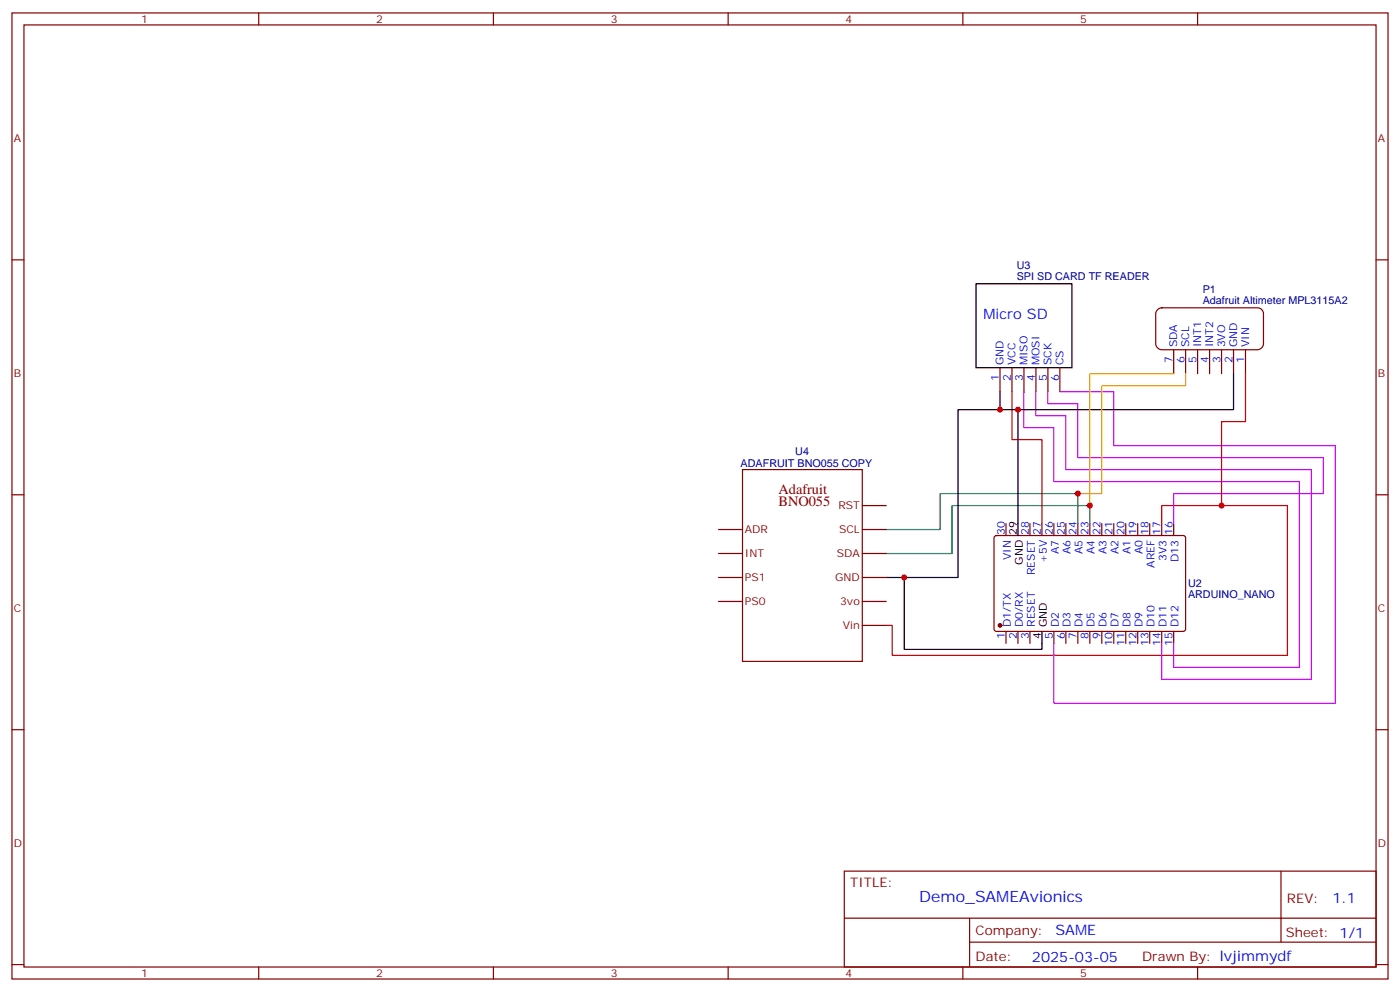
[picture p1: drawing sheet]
<svg xmlns="http://www.w3.org/2000/svg" width="412mm" height="292mm" viewBox="0 0 412 292" stroke-linecap="round" stroke-linejoin="round" font-family="sans-serif">
<g fill="none" stroke="#870000" stroke-width=".35">
<path d="M3.5 3.8h405.4v284.3h-405.4zM7.1 7.3h398.2v277.3h-398.2zM76.2 3.8v3.5M145.3 3.8v3.5M214.5 3.8v3.5M283.6 3.8v3.5M352.8 3.8v3.5M3.5 76.5h3.6M405.3 76.5h3.6M341 91.1l1.2-.5h28.2a1.76 1.76 0 0 1 1.8 1.8v8.8a1.89 1.89 0 0 1-1.8 1.7h-28.2a1.89 1.89 0 0 1-1.8-1.7v-8.8zM294.6 108.2v7.1M298.1 108.2v7.1"/>
<path d="M301.6 108.2v7.1M305.2 108.2v7.1M308.7 108.2v7.1M312.2 108.2v7.1M345.7 102.9v7.1M349.2 102.9v7.1M352.8 102.9v7.1M356.3 102.9v7.1M359.8 102.9v7.1M363.4 102.9v7.1M366.9 102.9v7.1M218.7 138.2h35.3v56.5h-35.3z"/>
<path d="M3.5 145.6h3.6M211.7 155.9h7M254 155.9h7.1M254 148.8h7.1M293 157.8l.5-.2 55.3 .1 .4 .6v27.1l-.7 .4h-55.3l-.4-.7v-26.8zM296.3 154.1v3.5M303.4 154.1v3.5M306.9 154.1v3.5M310.4 154.1v3.5M314 154.1v3.5M317.5 154.1v3.5M321 154.1v3.5"/>
<path d="M324.6 154.1v3.5M328.1 154.1v3.5M331.6 154.1v3.5M335.1 154.1v3.5M338.7 154.1v3.5M342.2 154.1v3.5M345.7 154.1v3.5M405.3 145.6h3.6M211.7 162.9h7M211.7 170h7M211.7 177h7M254 162.9h7.1"/>
<path d="M254 170h7.1M254 177h7.1M254 184.1h7.1M296.3 185.8v3.6M299.9 185.8v3.6M303.4 185.8v3.6M310.4 185.8v3.6M314 185.8v3.6M317.5 185.8v3.6M321 185.8v3.6M324.6 185.8v3.6M328.1 185.8v3.6"/>
<path d="M331.6 185.8v3.6M335.1 185.8v3.6M338.7 185.8v3.6M342.2 185.8v3.6M345.7 185.8v3.6M3.5 214.8h3.6M405.3 214.8h3.6M248.7 256.4h156.6v28.2h-156.6zM377.3 256.4v20.9M248.7 270.2h156.5M285.6 277.3h119.6M285.6 270.2v14.2"/>
<path d="M3.5 283.9h3.6M76.2 284.6v3.5M145.3 284.6v3.5M214.5 284.6v3.5M283.6 284.6v3.5M352.8 284.6v3.5M405.3 283.9h3.6"/>
</g>
<circle cx="294.6" cy="184.1" r=".53" fill="#870000" stroke="#870000" stroke-width=".35"/>
<path d="M287.5 83.5h28.2v24.7h-28.2zM294.6 115.3v5.3h-12.4v49.4h-15.9M363.4 110v10.6h-68.8M299.9 120.6v37M261.1 170h5.2v21.1h40.6v-5.3" fill="none" stroke="#000" stroke-width=".35"/>
<path d="M298.1 115.3v14.1h8.8v24.7M366.9 110v14.1h-7.1v24.7M342.2 154.1v-5.3h37v44.1h-116.4v-8.8h-1.7" fill="none" stroke="#c00" stroke-width=".35"/>
<path d="M317.5 154.1v-8.8h-40.6v10.6h-15.8M321 154.1v-5.3h-40.5v14.1h-19.4" fill="none" stroke="#008700" stroke-width=".35"/>
<path d="M301.6 115.3v10.6h8.8v15.8h72.4v54.7h-37.1v-7M305.2 115.3v7h8.8v15.9h72.3v61.8h-44.1v-10.6M308.7 115.3v3.5h8.8v15.9h72.3v10.6h-44.1v8.8M312.2 115.3h15.9v15.9h65.2v75.8h-82.9v-17.6" fill="none" stroke="#c0f" stroke-width=".35"/>
<path d="M345.7 110h-24.7v38.8M349.2 110v3.5h-24.6v31.8h-7.1" fill="none" stroke="#fc0" stroke-width=".35"/>
<g fill="#c00">
<circle cx="266.3" cy="170" r=".88"/>
<circle cx="294.6" cy="120.6" r=".88"/>
<circle cx="359.8" cy="148.8" r=".88"/>
<circle cx="321" cy="148.8" r=".88"/>
<circle cx="299.9" cy="120.6" r=".88"/>
<circle cx="317.5" cy="145.3" r=".88"/>
</g>
<text font-size="4.6" fill="#00f" x="270.8" y="265.4">Demo_SAMEAvionics</text>
<g font-size="4.2" fill="#00f">
<text x="289.7" y="93.9">Micro SD</text>
<text x="392.5" y="265.7">1.1</text>
<text x="310.9" y="275.2">SAME</text>
<text x="304" y="283">2025-03-05</text>
</g>
<g font-size="4.2" fill="#800">
<text x="229.3" y="148.8">BNO055</text>
<text x="229.3" y="145.3">Adafruit</text>
</g>
<g font-size="3.9" fill="#800">
<text x="250.5" y="261">TITLE:</text>
<text x="379.1" y="265.7">REV:</text>
<text x="287.4" y="275.2">Company:</text>
<text x="378.7" y="275.8">Sheet: 1/1</text>
<text x="287.4" y="282.9">Date:</text>
<text x="336.4" y="282.9">Drawn By: lvjimmydf</text>
</g>
<g font-size="3.2" fill="#800">
<text x="41.6" y="6.8">1</text>
<text x="110.8" y="6.8">2</text>
<text x="179.9" y="6.8">3</text>
<text x="249.1" y="6.8">4</text>
<text x="318.2" y="6.8">5</text>
<text x="4.1" y="41.9">A</text>
<text x="405.9" y="41.9">A</text>
<text x="4.1" y="111.1">B</text>
<text x="405.9" y="111.1">B</text>
<text x="247" y="149.9">RST</text>
<text x="219.4" y="156.9">ADR</text>
<text x="247.1" y="156.9">SCL</text>
<text x="219.4" y="164">INT</text>
<text x="246.5" y="164">SDA</text>
<text x="219.4" y="171">PS1</text>
<text x="246" y="171">GND</text>
<text x="219.4" y="178.1">PS0</text>
<text x="247.5" y="178.1">3vo</text>
<text x="4.1" y="180.2">C</text>
<text x="248.2" y="185.1">Vin</text>
<text x="405.9" y="180.2">C</text>
<text x="4.1" y="249.3">D</text>
<text x="405.9" y="249.3">D</text>
<text x="41.6" y="287.6">1</text>
<text x="110.8" y="287.6">2</text>
<text x="179.9" y="287.6">3</text>
<text x="249.1" y="287.6">4</text>
<text x="318.2" y="287.6">5</text>
</g>
<g font-size="3.2" fill="#000080">
<text x="299.5" y="82.5">SPI SD CARD TF READER</text>
<text x="299.5" y="79.3">U3</text>
<text x="354.3" y="89.5">Adafruit Altimeter MPL3115A2</text>
<text x="354.3" y="86.4">P1</text>
<text x="218.2" y="137.6">ADAFRUIT BNO055 COPY</text>
<text x="234.3" y="133.9">U4</text>
<text x="350" y="172.9">U2</text>
<text x="350" y="176">ARDUINO_NANO</text>
</g>
<g font-size="3.2" fill="#00f">
<text x="295.6" y="107.5" transform="rotate(-90 295.6 107.5)">GND</text>
<text x="299.2" y="107.5" transform="rotate(-90 299.2 107.5)">VCC</text>
<text x="302.7" y="107.5" transform="rotate(-90 302.7 107.5)">MISO</text>
<text x="306.2" y="107.5" transform="rotate(-90 306.2 107.5)">MOSI</text>
<text x="309.7" y="107.5" transform="rotate(-90 309.7 107.5)">SCK</text>
<text x="313.3" y="107.5" transform="rotate(-90 313.3 107.5)">CS</text>
<text x="345.4" y="106.7" transform="rotate(-90 345.4 106.7)">7</text>
<text x="346.8" y="102.2" transform="rotate(-90 346.8 102.2)">SDA</text>
<text x="348.9" y="106.7" transform="rotate(-90 348.9 106.7)">6</text>
<text x="350.3" y="102.2" transform="rotate(-90 350.3 102.2)">SCL</text>
<text x="352.4" y="106.7" transform="rotate(-90 352.4 106.7)">5</text>
<text x="353.8" y="102.2" transform="rotate(-90 353.8 102.2)">INT1</text>
<text x="356" y="106.7" transform="rotate(-90 356 106.7)">4</text>
<text x="357.4" y="102.2" transform="rotate(-90 357.4 102.2)">INT2</text>
<text x="359.5" y="106.7" transform="rotate(-90 359.5 106.7)">3</text>
<text x="360.9" y="102.2" transform="rotate(-90 360.9 102.2)">3VO</text>
<text x="363" y="106.7" transform="rotate(-90 363 106.7)">2</text>
<text x="364.4" y="102.2" transform="rotate(-90 364.4 102.2)">GND</text>
<text x="366.5" y="106.7" transform="rotate(-90 366.5 106.7)">1</text>
<text x="367.9" y="102.2" transform="rotate(-90 367.9 102.2)">VIN</text>
<text x="294.2" y="112" transform="rotate(-90 294.2 112)">1</text>
<text x="297.7" y="112" transform="rotate(-90 297.7 112)">2</text>
<text x="301.3" y="112" transform="rotate(-90 301.3 112)">3</text>
<text x="304.8" y="112" transform="rotate(-90 304.8 112)">4</text>
<text x="308.3" y="112" transform="rotate(-90 308.3 112)">5</text>
<text x="311.9" y="112" transform="rotate(-90 311.9 112)">6</text>
<text x="296" y="157.4" transform="rotate(-90 296 157.4)">30</text>
<text x="303" y="157.4" transform="rotate(-90 303 157.4)">28</text>
<text x="306.6" y="157.4" transform="rotate(-90 306.6 157.4)">27</text>
<text x="310.1" y="157.4" transform="rotate(-90 310.1 157.4)">26</text>
<text x="313.6" y="157.4" transform="rotate(-90 313.6 157.4)">25</text>
<text x="317.1" y="157.4" transform="rotate(-90 317.1 157.4)">24</text>
<text x="320.7" y="157.4" transform="rotate(-90 320.7 157.4)">23</text>
<text x="324.2" y="157.4" transform="rotate(-90 324.2 157.4)">22</text>
<text x="327.7" y="157.4" transform="rotate(-90 327.7 157.4)">21</text>
<text x="331.3" y="157.4" transform="rotate(-90 331.3 157.4)">20</text>
<text x="334.8" y="157.4" transform="rotate(-90 334.8 157.4)">19</text>
<text x="338.3" y="157.4" transform="rotate(-90 338.3 157.4)">18</text>
<text x="341.8" y="157.4" transform="rotate(-90 341.8 157.4)">17</text>
<text x="345.4" y="157.4" transform="rotate(-90 345.4 157.4)">16</text>
<text x="297.7" y="164.8" transform="rotate(-90 297.7 164.8)">VIN</text>
<text x="308.3" y="165.7" transform="rotate(-90 308.3 165.7)">+5V</text>
<text x="311.9" y="163.1" transform="rotate(-90 311.9 163.1)">A7</text>
<text x="315.4" y="163.1" transform="rotate(-90 315.4 163.1)">A6</text>
<text x="318.9" y="163.1" transform="rotate(-90 318.9 163.1)">A5</text>
<text x="322.4" y="163.1" transform="rotate(-90 322.4 163.1)">A4</text>
<text x="326" y="163.1" transform="rotate(-90 326 163.1)">A3</text>
<text x="329.5" y="163.1" transform="rotate(-90 329.5 163.1)">A2</text>
<text x="333" y="163.1" transform="rotate(-90 333 163.1)">A1</text>
<text x="336.5" y="163.1" transform="rotate(-90 336.5 163.1)">A0</text>
<text x="340.1" y="167.1" transform="rotate(-90 340.1 167.1)">AREF</text>
<text x="343.6" y="165.1" transform="rotate(-90 343.6 165.1)">3V3</text>
<text x="347.1" y="165.4" transform="rotate(-90 347.1 165.4)">D13</text>
<text x="304.8" y="169.3" transform="rotate(-90 304.8 169.3)">RESET</text>
<text x="297.7" y="184.5" transform="rotate(-90 297.7 184.5)">D1/TX</text>
<text x="301.3" y="184.5" transform="rotate(-90 301.3 184.5)">D0/RX</text>
<text x="304.8" y="184.5" transform="rotate(-90 304.8 184.5)">RESET</text>
<text x="311.9" y="184.5" transform="rotate(-90 311.9 184.5)">D2</text>
<text x="315.4" y="184.5" transform="rotate(-90 315.4 184.5)">D3</text>
<text x="318.9" y="184.5" transform="rotate(-90 318.9 184.5)">D4</text>
<text x="322.4" y="184.5" transform="rotate(-90 322.4 184.5)">D5</text>
<text x="326" y="184.5" transform="rotate(-90 326 184.5)">D6</text>
<text x="329.5" y="184.5" transform="rotate(-90 329.5 184.5)">D7</text>
<text x="333" y="184.5" transform="rotate(-90 333 184.5)">D8</text>
<text x="336.5" y="184.5" transform="rotate(-90 336.5 184.5)">D9</text>
<text x="340.1" y="184.5" transform="rotate(-90 340.1 184.5)">D10</text>
<text x="343.6" y="184.5" transform="rotate(-90 343.6 184.5)">D11</text>
<text x="347.1" y="184.5" transform="rotate(-90 347.1 184.5)">D12</text>
<text x="296" y="188" transform="rotate(-90 296 188)">1</text>
<text x="299.5" y="188" transform="rotate(-90 299.5 188)">2</text>
<text x="303" y="188" transform="rotate(-90 303 188)">3</text>
<text x="310.1" y="188" transform="rotate(-90 310.1 188)">5</text>
<text x="313.6" y="188" transform="rotate(-90 313.6 188)">6</text>
<text x="317.1" y="188" transform="rotate(-90 317.1 188)">7</text>
<text x="320.7" y="188" transform="rotate(-90 320.7 188)">8</text>
<text x="324.2" y="188" transform="rotate(-90 324.2 188)">9</text>
<text x="327.7" y="190.1" transform="rotate(-90 327.7 190.1)">10</text>
<text x="331.3" y="190.1" transform="rotate(-90 331.3 190.1)">11</text>
<text x="334.8" y="190.1" transform="rotate(-90 334.8 190.1)">12</text>
<text x="338.3" y="190.1" transform="rotate(-90 338.3 190.1)">13</text>
<text x="341.8" y="190.1" transform="rotate(-90 341.8 190.1)">14</text>
<text x="345.4" y="190.1" transform="rotate(-90 345.4 190.1)">15</text>
</g>
<g font-size="3.2">
<text x="299.5" y="157.4" transform="rotate(-90 299.5 157.4)">29</text>
<text x="301.3" y="166.2" transform="rotate(-90 301.3 166.2)">GND</text>
<text x="308.3" y="184.5" transform="rotate(-90 308.3 184.5)">GND</text>
<text x="306.6" y="188" transform="rotate(-90 306.6 188)">4</text>
</g>
</svg>
